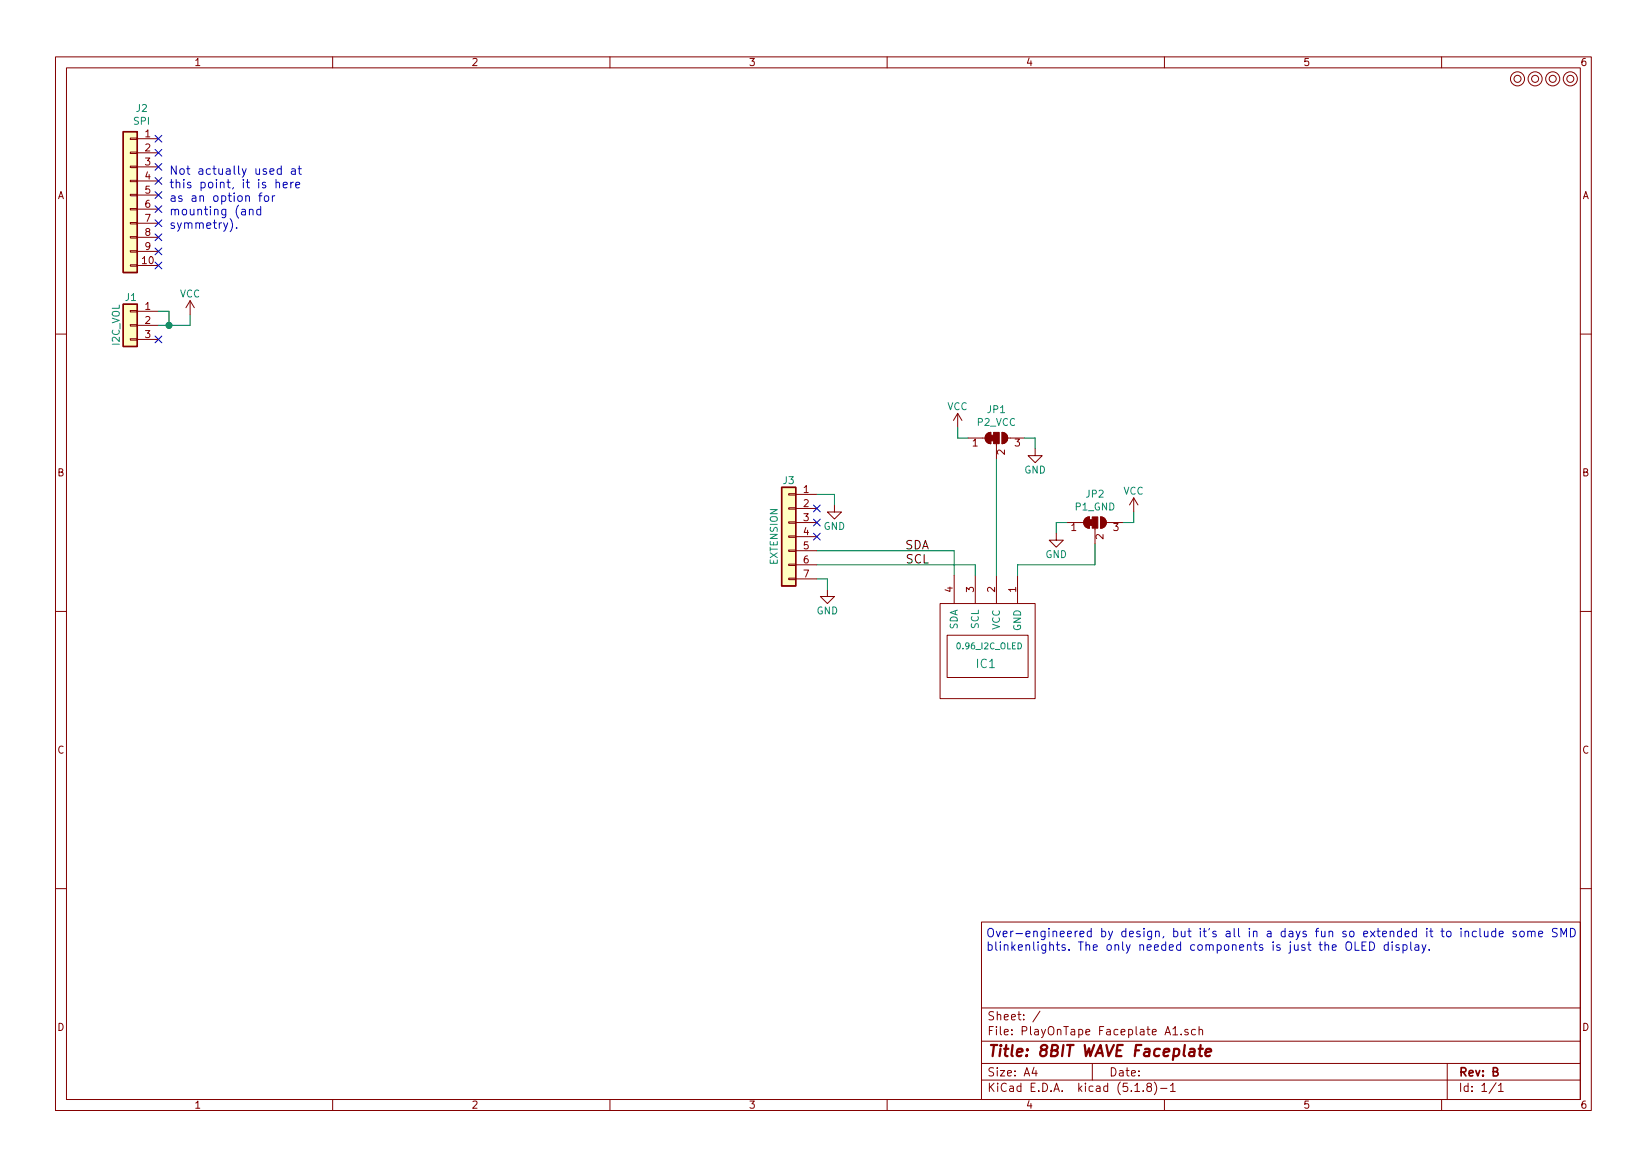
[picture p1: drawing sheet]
<svg xmlns="http://www.w3.org/2000/svg" width="297mm" height="210mm" viewBox="0 0 297 210" stroke-linecap="round" stroke-linejoin="round" font-family="sans-serif">
<g fill="none" stroke="#840000" stroke-width=".18">
<path d="M10 10.3h277v189.9h-277zM12 12.2h273v186.1h-273zM60 10.3v1.9M110 10.3v1.9M160 10.3v1.9M210 10.3v1.9M260 10.3v1.9M23.5 37.6h1.3v.2h-1.3zM23.5 32.5h1.3v.3h-1.3zM23.5 30h1.3v.2h-1.3zM23.5 27.4h1.3v.3h-1.3zM23.5 24.9h1.3v.2h-1.3z"/>
<path d="M23.5 35h1.3v.3h-1.3zM24.8 25h3.8M24.8 27.6h3.8M24.8 30.1h3.8M24.8 32.6h3.8M24.8 35.2h3.8M24.8 37.7h3.8M23.5 40.1h1.3v.3h-1.3zM23.5 42.7h1.3v.2h-1.3zM23.5 45.2h1.3v.3h-1.3zM23.5 47.7h1.3v.3h-1.3zM23.5 58.5h1.3v.3h-1.3z"/>
<path d="M23.5 56h1.3v.3h-1.3zM24.8 47.9h3.8M24.8 40.3h3.8M24.8 42.8h3.8M24.8 45.3h3.8M24.8 56.1h3.8M24.8 58.7h3.8M34.3 54.2l-.8 1.3M34.3 54.2v2.6M34.3 54.2l.8 1.3M10 60.2h2M23.5 61.1h1.3v.2h-1.3z"/>
<path d="M24.8 61.2h3.8M172.7 74.5l.8 1.3M172.7 74.5v2.6M172.7 74.5l-.7 1.3M174.6 79h3.1M178 78.2l.7-.2v2a1.02 1.02 0 0 1-1-.7 1.02 1.02 0 0 1 .3-1.1zM180.7 78a1.02 1.02 0 0 1 1 1 1.02 1.02 0 0 1-1 1zM181.7 79h3.1M285 60.2h2M142.2 99.2h1.3v.2h-1.3zM142.2 96.6h1.3v.3h-1.3zM142.2 94.1h1.3v.3h-1.3z"/>
<path d="M142.2 91.6h1.3v.2h-1.3zM142.2 89h1.3v.3h-1.3zM143.5 94.2h3.8M143.5 89.1h3.8M143.5 91.7h3.8M143.5 96.8h3.8M143.5 99.3h3.8M150.5 91.1v1.2h-1.3l1.3 1.3 1.3-1.3h-1.3M179.7 80v2.8M186.7 80.9v1.3h-1.3l1.3 1.2 1.3-1.2h-1.3M190.5 96.1v1.3h-1.3l1.3 1.3 1.3-1.3h-1.3M192.4 94.2h3.1"/>
<path d="M195.7 93.6l.4-.3 .4-.1v2a1.03 1.03 0 0 1-.9-.5 1.03 1.03 0 0 1 .1-1.1zM197.5 95.2v2.8M198.5 93.2a1.02 1.02 0 0 1 1 1 1.02 1.02 0 0 1-1 1zM199.5 94.2h3.1M204.5 89.8l.7 1.3M204.5 89.8v2.5M204.5 89.8l-.8 1.3M10 110.3h2M142.2 104.3h1.3v.2h-1.3zM142.2 101.7h1.3v.3h-1.3zM143.5 101.8h3.8M143.5 104.4h3.8"/>
<path d="M149.2 106.3v1.3h-1.2l1.2 1.2 1.3-1.2h-1.3M169.5 108.8h17.2v17.2h-17.2zM170.8 114.5h14.6v7.7h-14.6zM172.1 103.8v5M175.9 103.8v5M179.7 103.8v5M183.5 103.8v5M285 110.3h2M10 160.2h2M177 166.3h108v32h-108zM285 160.2h2M60 198.3v1.9"/>
<path d="M110 198.3v1.9M160 198.3v1.9M177 194.8h108M177 191.8h108M177 187.8h108M177 181.8h108M186.5 192.5l-.4 1h1M186.8 193v1M187.6 182.3l-1.3 2M197 191.8v3M204.7 196.8h.8M206.2 196.7v.1"/>
<path d="M207.1 196l-.3-.3 .3-.4 .5 .2-.1 .4a.52 .52 0 0 0-.6 .2 .52 .52 0 0 0 .1 .6l.4 .1 .2-.1 .1-.4-.3-.3M208.2 195.1a1.71 1.71 0 0 1 0 2.3M209.3 196.3h1.2M210 198.3v1.9M211.1 195.8l.4-.5v1.5M211.1 196.8h.9M211.5 185.5l.5-.4v1.5M211.5 186.6h.9M213 186.5v.1M214.2 185.7a.37 .37 0 0 0-.5 .1v.2l.5 .2 .1 .1-.2 .3-.4-.1M215.6 185.7l-.4-.1-.3 .3 .1 .6 .2 .1 .4-.1M216.3 185.7a.37 .37 0 0 1 .6 .1v.8"/>
<path d="M216.3 185.1v1.5M260 198.3v1.9M261 191.8v6.5M269.8 195.2l-1.2 2M270.3 195.8l.4-.5v1.5M270.3 196.8h.8"/>
<circle cx="273.7" cy="14.2" r=".63"/>
<circle cx="273.7" cy="14.2" r="1.27"/>
<circle cx="276.9" cy="14.2" r=".63"/>
<circle cx="276.9" cy="14.2" r="1.27"/>
<circle cx="280" cy="14.2" r=".63"/>
<circle cx="280" cy="14.2" r="1.27"/>
<circle cx="283.2" cy="14.2" r=".63"/>
<circle cx="283.2" cy="14.2" r="1.27"/>
</g>
<path d="M214.6 189.2h.8l-.1 1.2M215.4 189.6l-.6 .1a.4 .4 0 0 0-.4 .3 .4 .4 0 0 0 .3 .4l.6-.1M216.2 189.1h.7M216.5 188.4l-.2 1.8 .1 .1 .4 .1M217.4 189.8l1-.2v-.4l-.6-.1-.3 .3-.1 .9 .2 .1 .6-.1" fill="none" stroke="#840000" stroke-width=".41"/>
<g fill="#840000" stroke="#840000" stroke-width=".18">
<path d="M178 78.2l.7-.2v2a1.02 1.02 0 0 1-1-.7 1.02 1.02 0 0 1 .3-1.1z"/>
<path d="M180.7 78a1.02 1.02 0 0 1 1 1 1.02 1.02 0 0 1-1 1z"/>
<path d="M178.7 78.5h.5v1h-.5z"/>
<path d="M179.2 78h1v2h-1z"/>
<path d="M195.7 93.6l.4-.3 .4-.1v2a1.03 1.03 0 0 1-.9-.5 1.03 1.03 0 0 1 .1-1.1z"/>
<path d="M198.5 93.2a1.02 1.02 0 0 1 1 1 1.02 1.02 0 0 1-1 1z"/>
<path d="M196.5 93.7h.5v1h-.5z"/>
<path d="M197 93.2h1v2h-1z"/>
</g>
<g fill="#ffffc2" stroke="#ffffc2" stroke-width=".18">
<path d="M22.2 23.7h2.6v25.4h-2.6z"/>
<path d="M22.2 54.9h2.6v7.6h-2.6z"/>
<path d="M141 87.9h2.5v17.8h-2.5z"/>
</g>
<path d="M22.2 23.7h2.6v25.4h-2.6zM22.2 54.9h2.6v7.6h-2.6zM141 87.9h2.5v17.8h-2.5z" fill="none" stroke="#840000" stroke-width=".25"/>
<path d="M28.6 56.1h1.9v2.6M34.3 56.8v1.9h-5.7M172.7 77.1v1.9h1.9M184.8 79h1.9v1.9M147.3 89.1h3.2v2M147.3 99.3h24.8v4.5M179.7 82.8v21M192.4 94.2h-1.9v1.9M197.5 98v3.8h-14v2M204.5 92.3v1.9h-1.9M147.3 101.8h28.6v2M147.3 104.4h1.9v1.9" fill="none" stroke="#008400" stroke-width=".18"/>
<g fill="none" stroke="#0000c2" stroke-width=".18">
<path d="M41.5 39.4a1.78 1.78 0 0 1 0 2.4M45 37.9l.1-.1a.37 .37 0 0 1 .5 .1v.9M45 37.7v1.1M46.7 35.3h.5M47 37.8l-.4-.1-.3 .3 .1 .7h.6M47 37.2v1.6M47.2 34.8l-.3 .2v1.3M47.8 35.4l.4-.1 .3 .3v.4l-.3 .3-.4-.1-.1-.2zM49.1 35.3v1M49.6 35.3l-.5 .3M49.8 33l.2-.1h.3l.1 1M49.8 32.4v1.5"/>
<path d="M50.7 30.5l-.4-.1-.3 .3v.4l.1 .3h.6M50.7 29.9v1.5M51.1 33.4l.7-.2-.1-.3h-.4l-.2 .2 .1 .7h.5M52.5 32.9v1M52.6 30.5h.6l.1 .9M52.9 32.9h-.3l-.1 .2M53.3 30.8l-.5 .1a.3 .3 0 0 0-.3 .2 .3 .3 0 0 0 .3 .3h.5M53.3 33.4l.8-.2-.1-.3h-.5l-.2 .2 .1 .7h.6M53.8 30.4h.6M54 29.9v1.3l.1 .2h.3M42.7 41v.2M242.8 170a.53 .53 0 0 1 .9 0 1.01 1.01 0 0 1-.3 1.4 .5 .5 0 0 1-.7-.5z"/>
<path d="M244.4 169.8v1.6h.7M245.6 170.6h.6M246.4 169.8h-.8v1.6h.8M247 169.8a.77 .77 0 0 1 .9 .8 .77 .77 0 0 1-.9 .8zM250.4 170.4h-.5l-.3 .2v.5l.2 .2h.6M250.4 169.8v1.6M251.1 170.4v1M252.3 170.4a.37 .37 0 0 0-.6 .2l.1 .2 .6 .3-.2 .3-.5-.1M253 170.4h.5l.3 .2v.5l-.2 .2h-.6M253 170.4v1.5M254.4 169.8v1.3l.2 .3M255.2 170.4h.6l.1 1"/>
<path d="M255.9 170.7l-.5 .1a.3 .3 0 0 0-.3 .3 .3 .3 0 0 0 .3 .3l.5-.1M256.5 170.4l.3 1M257.2 170.4l-.5 1.3-.2 .2M257.8 171.2v.2M261 168l.2-.1 .4 .1 .1 .6-.2 .3h-.3l-.2-.1zM263.5 167.4v.1M263.5 167.9v1M264.2 168l.2-.1 .4 .1 .1 .9M264.2 167.9v1M266.3 168l-.5-.1-.3 .3v.4l.2 .3h.6M266.9 167.4v1.3l.2 .2M267.7 167.9l.1 1h.3l.3-.1"/>
<path d="M268.4 167.9v1M269.7 168l-.4-.1-.3 .3v.4l.2 .3h.5M269.7 167.4v1.5M270.4 168.4l.7-.1-.1-.3-.4-.1-.2 .2 .1 .8h.5M273.4 168l-.3-.1-.2 .2v.2l.5 .2v.4h-.5M274.2 168l.2-.1 .4 .1 .1 .6-.1 .3h-.4l-.2-.1zM275.5 168h.1a.37 .37 0 0 1 .6 .1v.8M275.5 167.9v1M276.2 168.1a.36 .36 0 0 1 .3-.2 .36 .36 0 0 1 .4 .2v.8M277.5 168.4l.7-.1v-.3l-.5-.1-.2 .2 .1 .8h.6M280.8 167.5l-.5-.1-.3 .1v.5l.7 .3 .1 .3-.3 .3h-.5M281.5 168.9v-1.5l.5 1.1 .5-1.1v1.5"/>
<path d="M283.2 167.4a.77 .77 0 0 1 .9 .8 .77 .77 0 0 1-.9 .7z"/>
</g>
<circle cx="30.5" cy="58.7" r=".51" fill="#008400" stroke="#008400" stroke-width=".25"/>
<g fill="none" stroke="#000084" stroke-width=".18">
<path d="M28 24.4l1.2 1.2M28 26.9l1.2 1.3M28 29.5l1.2 1.2M28 32l1.2 1.2M28 34.6l1.2 1.2M28 37.1l1.2 1.2M28 39.6l1.2 1.3M29.2 24.4l-1.2 1.2M29.2 26.9l-1.2 1.3M29.2 29.5l-1.2 1.2M29.2 32l-1.2 1.2M29.2 34.6l-1.2 1.2"/>
<path d="M29.2 37.1l-1.2 1.2M29.2 39.6l-1.2 1.3M28 42.2l1.2 1.2M28 44.7l1.2 1.2M28 47.3l1.2 1.2M29.2 42.2l-1.2 1.2M29.2 44.7l-1.2 1.2M29.2 47.3l-1.2 1.2M28 60.6l1.2 1.2M29.2 60.6l-1.2 1.2M146.7 91.1l1.2 1.2M146.7 93.6l1.2 1.2"/>
<path d="M146.7 96.2l1.2 1.2M147.9 91.1l-1.2 1.2M147.9 93.6l-1.2 1.2M147.9 96.2l-1.2 1.2"/>
</g>
<text font-size="2.8" fill="#840000" x="178" y="190.5">Title: 8BIT WAVE Faceplate</text>
<g font-size="2.1" fill="#0000c2">
<text x="30.5" y="31.5">Not actually used at</text>
<text x="30.5" y="34">this point, it is here</text>
<text x="30.5" y="36.4">as an option for</text>
<text x="30.5" y="38.8">mounting (and</text>
<text x="30.5" y="41.3">symmetry).</text>
<text x="177.8" y="169">Over-engineered by design, but it's all in a days fun so extended it to include some SMD</text>
<text x="177.8" y="171.4">blinkenlights. The only needed components is just the OLED display.</text>
</g>
<g font-size="2.1">
<text x="163.2" y="99.1">SDA</text>
<text x="163.4" y="101.6">SCL</text>
</g>
<text font-size="2.1" fill="#008484" x="176.1" y="120.5">IC1</text>
<g font-size="2.1" fill="#840000">
<text x="178" y="184">Sheet: /</text>
<text x="178" y="186.7">File: PlayOnTape Faceplate A1.sch</text>
<text x="178" y="196.9">KiCad E.D.A. kicad (5.1.8)-1</text>
<text x="178" y="194.1">Size: A4</text>
<text x="200" y="194.1">Date:</text>
<text x="263" y="194.1">Rev: B</text>
<text x="263" y="196.9">Id: 1/1</text>
</g>
<g font-size="1.8" fill="#840000">
<text x="35" y="11.9">1</text>
<text x="85" y="11.9">2</text>
<text x="135" y="11.9">3</text>
<text x="185" y="11.9">4</text>
<text x="235" y="11.9">5</text>
<text x="285" y="11.9">6</text>
<text x="26.2" y="24.8">1</text>
<text x="26.2" y="27.3">2</text>
<text x="26.2" y="29.8">3</text>
<text x="10.4" y="35.9">A</text>
<text x="26.2" y="32.4">4</text>
<text x="26.2" y="34.9">5</text>
<text x="285.4" y="35.9">A</text>
<text x="26.2" y="37.5">6</text>
<text x="26.2" y="40">7</text>
<text x="25.7" y="47.6">10</text>
<text x="26.2" y="42.5">8</text>
<text x="26.2" y="45.1">9</text>
<text x="26.2" y="55.9">1</text>
<text x="26.2" y="58.4">2</text>
<text x="26.2" y="61">3</text>
<text x="175.4" y="80.5">1</text>
<text x="181.2" y="82" transform="rotate(-90 181.2 82)">2</text>
<text x="183" y="80.5">3</text>
<text x="10.4" y="85.9">B</text>
<text x="144.9" y="88.9">1</text>
<text x="285.4" y="85.9">B</text>
<text x="144.9" y="91.4">2</text>
<text x="144.9" y="94">3</text>
<text x="193.2" y="95.8">1</text>
<text x="200.8" y="95.8">3</text>
<text x="144.9" y="96.5">4</text>
<text x="144.9" y="99.1">5</text>
<text x="144.9" y="101.6">6</text>
<text x="199" y="97.3" transform="rotate(-90 199 97.3)">2</text>
<text x="144.9" y="104.1">7</text>
<text x="171.8" y="106.8" transform="rotate(-90 171.8 106.8)">4</text>
<text x="175.6" y="106.8" transform="rotate(-90 175.6 106.8)">3</text>
<text x="179.5" y="106.8" transform="rotate(-90 179.5 106.8)">2</text>
<text x="183.3" y="106.8" transform="rotate(-90 183.3 106.8)">1</text>
<text x="10.4" y="135.9">C</text>
<text x="285.4" y="135.9">C</text>
<text x="10.4" y="185.9">D</text>
<text x="285.4" y="185.9">D</text>
<text x="35" y="199.9">1</text>
<text x="85" y="199.9">2</text>
<text x="135" y="199.9">3</text>
<text x="185" y="199.9">4</text>
<text x="235" y="199.9">5</text>
<text x="285" y="199.9">6</text>
</g>
<g font-size="1.8" fill="#008484">
<text x="24.1" y="22.5">SPI</text>
<text x="24.6" y="20.2">J2</text>
<text x="32.4" y="53.6">VCC</text>
<text x="22.6" y="54.3">J1</text>
<text x="21.6" y="62.3" transform="rotate(-90 21.6 62.3)">I2C_VOL</text>
<text x="170.8" y="74">VCC</text>
<text x="176.3" y="76.8">P2_VCC</text>
<text x="178.1" y="74.5">JP1</text>
<text x="141.3" y="87.3">J3</text>
<text x="184.7" y="85.4">GND</text>
<text x="195.9" y="89.7">JP2</text>
<text x="202.6" y="89.2">VCC</text>
<text x="148.5" y="95.5">GND</text>
<text x="194" y="92">P1_GND</text>
<text x="140.3" y="101.8" transform="rotate(-90 140.3 101.8)">EXTENSION</text>
<text x="188.5" y="100.6">GND</text>
<text x="147.3" y="110.8">GND</text>
<text x="172.7" y="113.6" transform="rotate(-90 172.7 113.6)">SDA</text>
<text x="176.5" y="113.4" transform="rotate(-90 176.5 113.4)">SCL</text>
<text x="180.3" y="113.6" transform="rotate(-90 180.3 113.6)">VCC</text>
<text x="184.1" y="113.8" transform="rotate(-90 184.1 113.8)">GND</text>
</g>
<text font-size="1.5" fill="#008484" x="172.8" y="117.1">0.96_I2C_OLED</text>
</svg>
